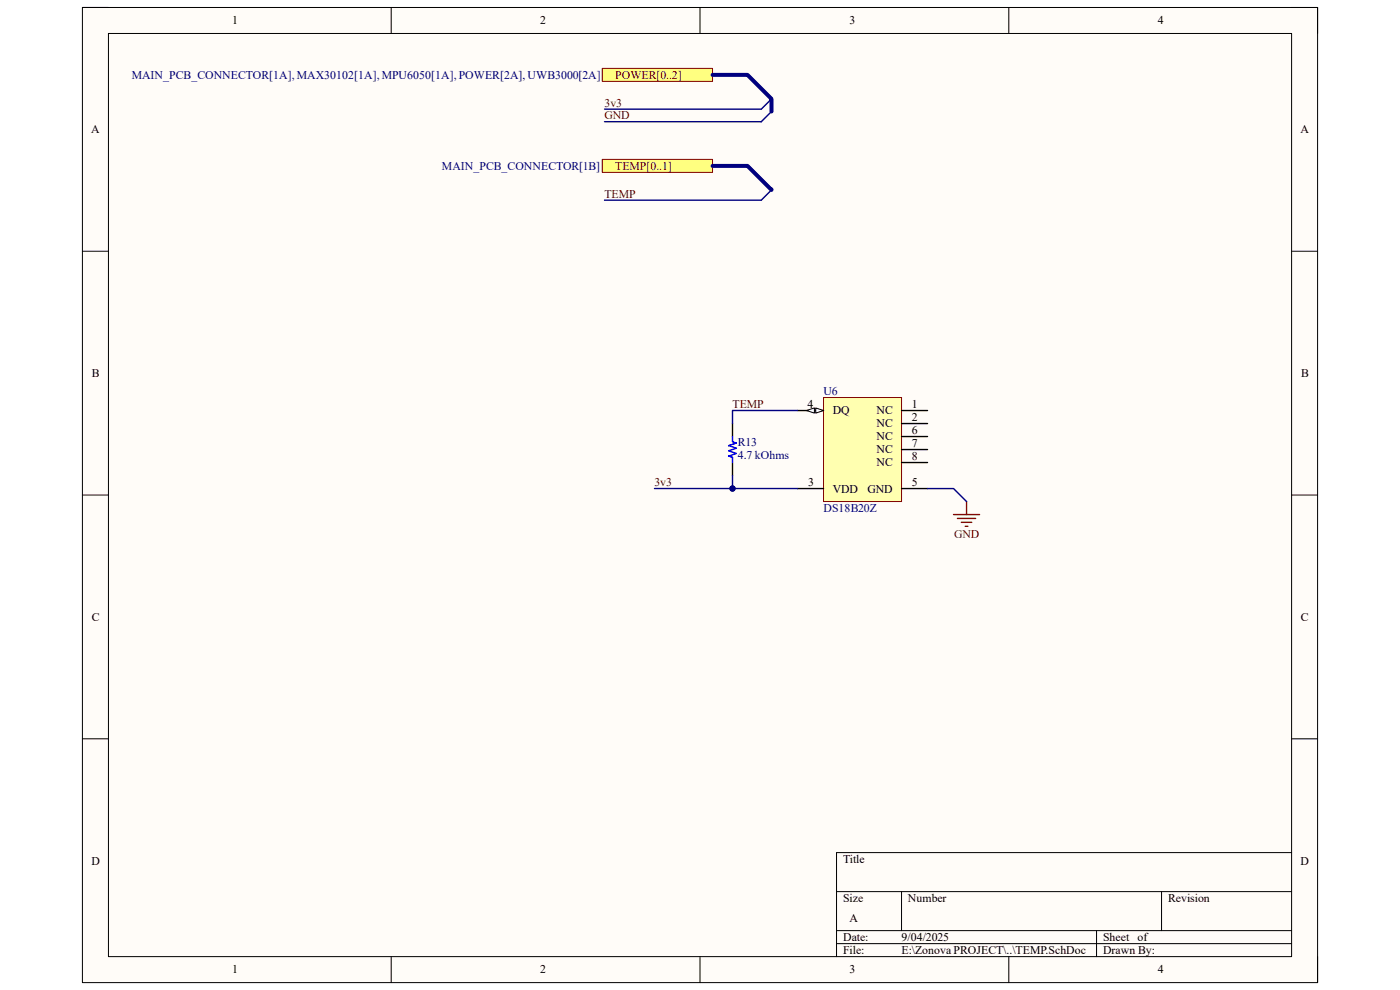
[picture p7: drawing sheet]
<svg xmlns="http://www.w3.org/2000/svg" width="297mm" height="210mm" viewBox="0 0 297 210" stroke-linecap="round" stroke-linejoin="round" font-family="sans-serif">
<path d="M17.5 1.6h262v206.8h-262z" fill-rule="evenodd" fill="#fffcf8"/>
<path d="M17.5 1.6h262v206.8h-262z" fill="none" stroke="#000" stroke-width=".21"/>
<path d="M23 7.1h251v195.8h-251z" fill-rule="evenodd" fill="#fffcf8"/>
<g fill="none" stroke="#000" stroke-width=".21">
<path d="M17.5 1.6h5.5M23 7.1h251v195.8h-251zM83 1.6v5.5M148.5 1.6v5.5M214 1.6v5.5M274 1.6h5.5v5.5M17.5 53.3h5.5M274 53.3h5.5M17.5 105h5.5M274 105h5.5M17.5 156.7h5.5M274 156.7h5.5"/>
<path d="M177.5 189.1h96.5M177.5 197.4h96.5M191.3 189.1v8.3M232.6 197.4v5.5M246.4 189.1v8.3M274 180.9h-96.5v22M83 202.9v5.5M148.5 202.9v5.5M177.5 200.2h96.5M214 202.9v5.5M279.5 202.9v5.5"/>
</g>
<path d="M174.7 84.3h16.6v22.1h-16.6z" fill-rule="evenodd" fill="#ffffb0"/>
<path d="M174.7 84.3h16.6v22.1h-16.6z" fill="none" stroke="#800000" stroke-width=".21"/>
<path d="M169.2 87.1h5.5M191.3 87.1h5.5M191.3 89.9h5.5M169.2 103.6h5.5" fill="none" stroke="#000" stroke-width=".3"/>
<path d="M173.1 86.5l1.6 .6-1.6 .5z" fill="#f8fcff"/>
<path d="M173.1 86.5l1.6 .6-1.6 .5z" fill="none" stroke="#000" stroke-width=".21"/>
<path d="M171.1 87.1l1.7-.6v1.1z" fill="#f8fcff"/>
<path d="M171.1 87.1l1.7-.6v1.1z" fill="none" stroke="#000" stroke-width=".21"/>
<path d="M155.4 89.8v2.8M155.4 98.1v2.8M191.3 92.6h5.5M191.3 95.4h5.5M191.3 98.1h5.5M191.3 103.6h5.5" fill="none" stroke="#000" stroke-width=".3"/>
<path d="M155.4 92.6v1.1l.8 .3-1.6 .5 1.6 .6-1.6 .5 1.6 .6-1.6 .5 .8 .3v1.1" fill="none" stroke="#00f" stroke-width=".3"/>
<path d="M202.3 109.2h5.5M203.1 110h3.9M204 110.8h2.2M204.8 111.6h.5M205.1 106.4v2.8" fill="none" stroke="#800000" stroke-width=".3"/>
<path d="M127.8 14.5h23.4v2.8h-23.4z" fill-rule="evenodd" fill="#ffff80"/>
<path d="M127.8 14.5h23.4v2.8h-23.4z" fill="none" stroke="#800000" stroke-width=".21"/>
<path d="M163.7 21l-2.2 2.2M163.7 23.6l-2.2 2.2M138.8 103.6h30.4" fill="none" stroke="#000080" stroke-width=".3"/>
<circle cx="155.4" cy="103.6" r=".55" fill="#000080"/>
<circle cx="155.4" cy="103.6" r=".55" fill="none" stroke="#000080" stroke-width=".21"/>
<path d="M155.4 100.9v2.7" fill="none" stroke="#000080" stroke-width=".3"/>
<circle cx="155.4" cy="103.6" r=".55" fill="#000080"/>
<circle cx="155.4" cy="103.6" r=".55" fill="none" stroke="#000080" stroke-width=".21"/>
<path d="M128.2 23.2h33.3M128.2 25.8h33.3M169.2 87.1h-13.8v2.7M196.8 103.6h5.5l2.8 2.8" fill="none" stroke="#000080" stroke-width=".3"/>
<path d="M151.2 15.9h7.4l5.1 5.1v2.6" fill="none" stroke="#000080" stroke-width=".85"/>
<path d="M127.8 33.8h23.4v2.8h-23.4z" fill-rule="evenodd" fill="#ffff80"/>
<path d="M127.8 33.8h23.4v2.8h-23.4z" fill="none" stroke="#800000" stroke-width=".21"/>
<path d="M163.7 40.3l-2.2 2.2h-33.3" fill="none" stroke="#000080" stroke-width=".3"/>
<path d="M151.2 35.2h7.4l5.1 5" fill="none" stroke="#000080" stroke-width=".85"/>
<g font-size="2.5">
<text x="49.3" y="5.2">1</text>
<text x="114.6" y="5.2">2</text>
<text x="180.2" y="5.2">3</text>
<text x="245.6" y="5.2">4</text>
<text x="19.3" y="28.3">A</text>
<text x="275.9" y="28.3">A</text>
<text x="19.5" y="80">B</text>
<text x="276" y="80">B</text>
<text x="171.3" y="86.5">4</text>
<text x="176.7" y="87.9">DQ</text>
<text x="186" y="87.9">NC</text>
<text x="193.5" y="86.5">1</text>
<text x="193.5" y="89.3">2</text>
<text x="186" y="90.7">NC</text>
<text x="186" y="93.4">NC</text>
<text x="193.5" y="92">6</text>
<text x="193.5" y="94.8">7</text>
<text x="186" y="96.2">NC</text>
<text x="186" y="98.9">NC</text>
<text x="193.5" y="97.6">8</text>
<text x="171.4" y="103.1">3</text>
<text x="176.7" y="104.5">VDD</text>
<text x="184" y="104.5">GND</text>
<text x="193.5" y="103.1">5</text>
<text x="19.5" y="131.7">C</text>
<text x="276" y="131.7">C</text>
<text x="19.4" y="183.4">D</text>
<text x="178.9" y="183">Title</text>
<text x="275.9" y="183.4">D</text>
<text x="178.9" y="191.3">Size</text>
<text x="192.6" y="191.3">Number</text>
<text x="247.8" y="191.3">Revision</text>
<text x="180.2" y="195.5">A</text>
<text x="178.9" y="199.6">Date:</text>
<text x="178.9" y="202.4">File:</text>
<text x="191.3" y="199.6">9/04/2025</text>
<text x="191.3" y="202.4">E:\Zonova PROJECT\..\TEMP.SchDoc</text>
<text x="234" y="202.4">Drawn By:</text>
<text x="234" y="199.6">Sheet</text>
<text x="241.4" y="199.6">of</text>
<text x="49.3" y="206.5">1</text>
<text x="114.6" y="206.5">2</text>
<text x="180.2" y="206.5">3</text>
<text x="245.6" y="206.5">4</text>
</g>
<g font-size="2.5" fill="#000080">
<text x="27.9" y="16.7">MAIN_PCB_CONNECTOR[1A], MAX30102[1A], MPU6050[1A], POWER[2A], UWB3000[2A]</text>
<text x="93.8" y="36">MAIN_PCB_CONNECTOR[1B]</text>
<text x="174.7" y="83.8">U6</text>
<text x="156.5" y="94.5">R13</text>
<text x="156.5" y="97.3">4.7 kOhms</text>
<text x="174.7" y="108.6">DS18B20Z</text>
</g>
<g font-size="2.5" fill="#800000">
<text x="130.5" y="16.7">POWER[0..2]</text>
<text x="128.3" y="22.7">3v3</text>
<text x="128.2" y="25.3">GND</text>
<text x="128.2" y="41.9">TEMP</text>
<text x="130.5" y="36">TEMP[0..1]</text>
<text x="155.4" y="86.5">TEMP</text>
<text x="138.9" y="103.1">3v3</text>
<text x="202.4" y="114.1">GND</text>
</g>
</svg>
